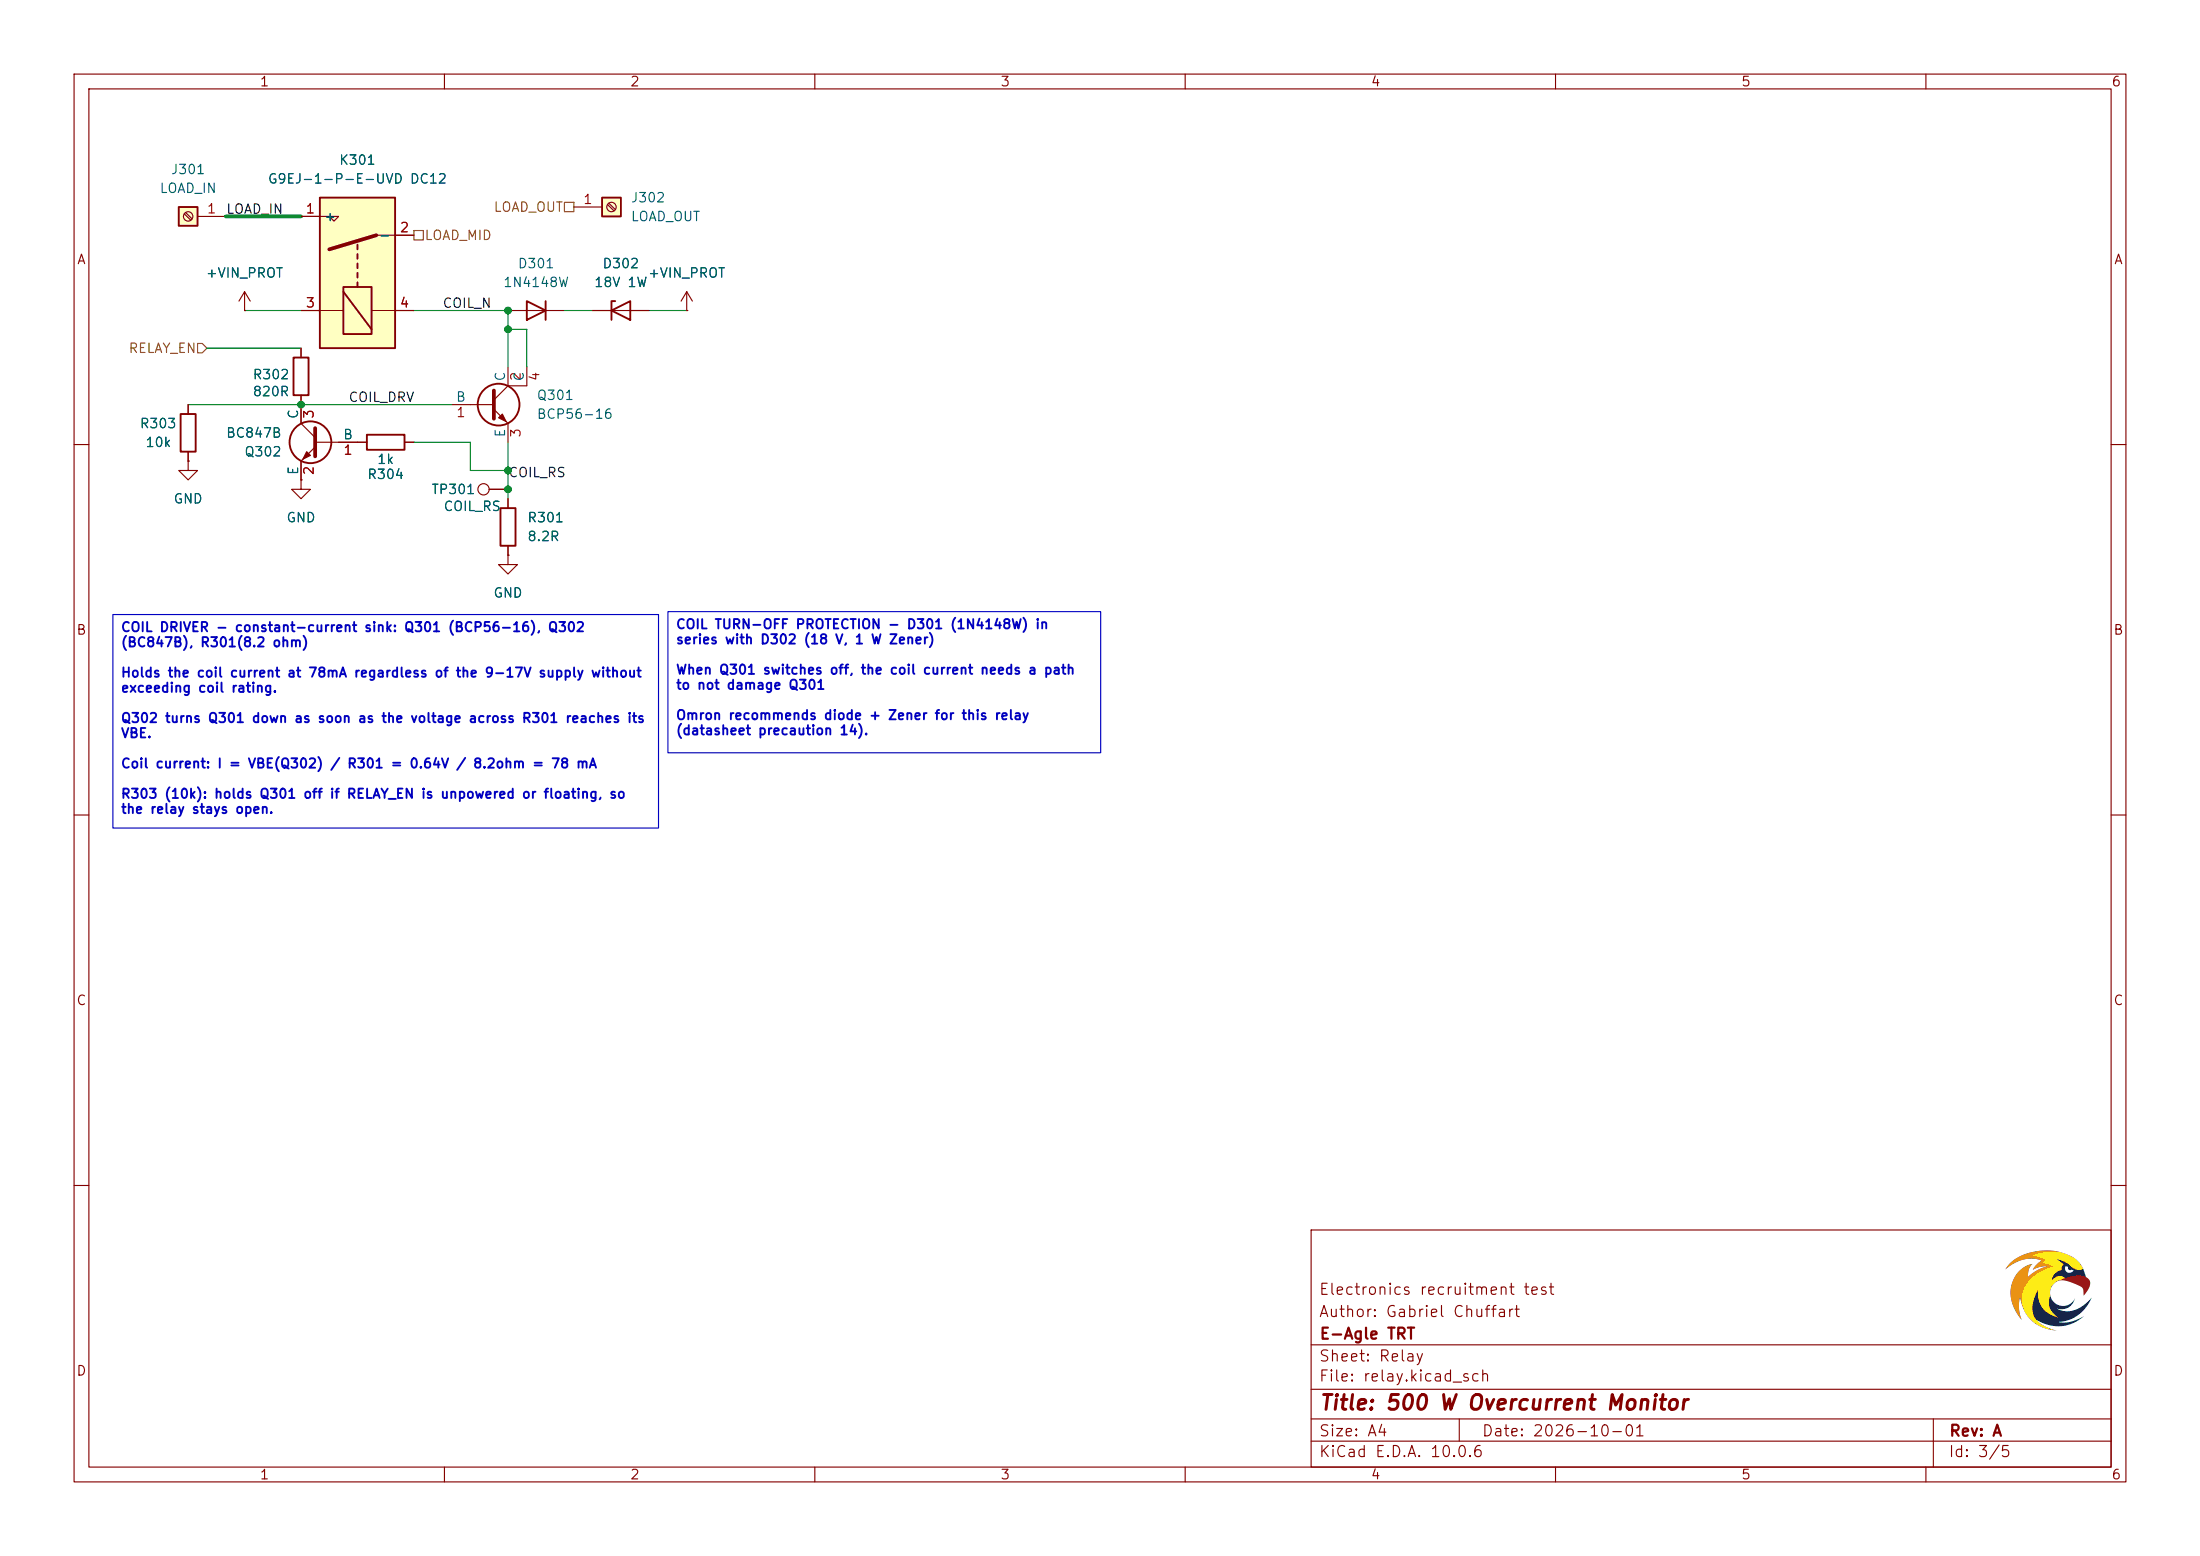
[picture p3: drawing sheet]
(kicad_sch
 (version 20260306)
 (generator "eeschema")
 (generator_version "10.0")
 (paper "A4")
 (title_block
  (title "500 W Overcurrent Monitor")
  (date "2026-10-01")
  (rev "A")
  (company "E-Agle TRT")
  (comment 1 "Author: Gabriel Chuffart")
  (comment 2 "Electronics recruitment test"))
 (lib_symbols
  (symbol "Connector:Screw_Terminal_01x01"
   (pin_names
    (offset 1.016) (hide yes)) (exclude_from_sim no) (in_bom yes) (on_board yes)
   (in_pos_files yes)
   (duplicate_pin_numbers_are_jumpers no)
   (property "Reference" "J" (at 0 2.54 0) (show_name no) (do_not_autoplace no) (effects (font (size 1.27 1.27))))
   (property "Value" "Screw_Terminal_01x01" (at 0 -2.54 0) (show_name no) (do_not_autoplace no) (effects (font (size 1.27 1.27))))
   (property "Footprint" "" (at 0 0 0) (show_name no) (do_not_autoplace no) (hide yes) (effects (font (size 1.27 1.27))))
   (property "Datasheet" "" (at 0 0 0) (show_name no) (do_not_autoplace no) (hide yes) (effects (font (size 1.27 1.27))))
   (property "Description" "Generic screw terminal, single row, 01x01, script generated (kicad-library-utils/schlib/autogen/connector/)" (at 0 0 0) (show_name no) (do_not_autoplace no) (hide yes) (effects (font (size 1.27 1.27))))
   (symbol "Screw_Terminal_01x01_1_1"
    (rectangle (start -1.27 1.27) (end 1.27 -1.27) (stroke (width 0.254) (type default)) (fill (type background)))
    (polyline (pts (xy -0.5334 0.3302) (xy 0.3302 -0.508)) (stroke (width 0.1524) (type default)) (fill (type none)))
    (polyline (pts (xy -0.3556 0.508) (xy 0.508 -0.3302)) (stroke (width 0.1524) (type default)) (fill (type none)))
    (circle (center 0 0) (radius 0.635) (stroke (width 0.1524) (type default)) (fill (type none)))
    (pin passive line (at -5.08 0 0) (length 3.81) (name "Pin_1" (effects (font (size 1.27 1.27)))) (number "1" (effects (font (size 1.27 1.27))))))
   (embedded_fonts no))
  (symbol "Connector:TestPoint"
   (pin_numbers (hide yes))
   (pin_names
    (offset 0.762) (hide yes)) (exclude_from_sim no) (in_bom yes) (on_board yes)
   (in_pos_files yes)
   (duplicate_pin_numbers_are_jumpers no)
   (property "Reference" "TP" (at 0 6.858 0) (show_name no) (do_not_autoplace no) (effects (font (size 1.27 1.27))))
   (property "Value" "TestPoint" (at 0 5.08 0) (show_name no) (do_not_autoplace no) (effects (font (size 1.27 1.27))))
   (property "Footprint" "" (at 5.08 0 0) (show_name no) (do_not_autoplace no) (hide yes) (effects (font (size 1.27 1.27))))
   (property "Datasheet" "" (at 5.08 0 0) (show_name no) (do_not_autoplace no) (hide yes) (effects (font (size 1.27 1.27))))
   (property "Description" "test point" (at 0 0 0) (show_name no) (do_not_autoplace no) (hide yes) (effects (font (size 1.27 1.27))))
   (symbol "TestPoint_0_1"
    (circle (center 0 3.302) (radius 0.762) (stroke (width 0) (type default)) (fill (type none))))
   (symbol "TestPoint_1_1"
    (pin passive line (at 0 0 90) (length 2.54) (name "1" (effects (font (size 1.27 1.27)))) (number "1" (effects (font (size 1.27 1.27))))))
   (embedded_fonts no))
  (symbol "Device:D_Zener"
   (pin_numbers (hide yes))
   (pin_names
    (offset 1.016) (hide yes)) (exclude_from_sim no) (in_bom yes) (on_board yes)
   (in_pos_files yes)
   (duplicate_pin_numbers_are_jumpers no)
   (property "Reference" "D" (at 0 2.54 0) (show_name no) (do_not_autoplace no) (effects (font (size 1.27 1.27))))
   (property "Value" "D_Zener" (at 0 -2.54 0) (show_name no) (do_not_autoplace no) (effects (font (size 1.27 1.27))))
   (property "Footprint" "" (at 0 0 0) (show_name no) (do_not_autoplace no) (hide yes) (effects (font (size 1.27 1.27))))
   (property "Datasheet" "" (at 0 0 0) (show_name no) (do_not_autoplace no) (hide yes) (effects (font (size 1.27 1.27))))
   (property "Description" "Zener diode" (at 0 0 0) (show_name no) (do_not_autoplace no) (hide yes) (effects (font (size 1.27 1.27))))
   (symbol "D_Zener_0_1"
    (polyline (pts (xy -1.27 -1.27) (xy -1.27 1.27) (xy -0.762 1.27)) (stroke (width 0.254) (type default)) (fill (type none)))
    (polyline (pts (xy 1.27 0) (xy -1.27 0)) (stroke (width 0) (type default)) (fill (type none)))
    (polyline (pts (xy 1.27 -1.27) (xy 1.27 1.27) (xy -1.27 0) (xy 1.27 -1.27)) (stroke (width 0.254) (type default)) (fill (type none))))
   (symbol "D_Zener_1_1"
    (pin passive line (at -3.81 0 0) (length 2.54) (name "K" (effects (font (size 1.27 1.27)))) (number "1" (effects (font (size 1.27 1.27)))))
    (pin passive line (at 3.81 0 180) (length 2.54) (name "A" (effects (font (size 1.27 1.27)))) (number "2" (effects (font (size 1.27 1.27))))))
   (embedded_fonts no))
  (symbol "Device:R"
   (pin_numbers (hide yes))
   (pin_names
    (offset 0)) (exclude_from_sim no) (in_bom yes) (on_board yes)
   (in_pos_files yes)
   (duplicate_pin_numbers_are_jumpers no)
   (property "Reference" "R" (at 2.032 0 90) (show_name no) (do_not_autoplace no) (effects (font (size 1.27 1.27))))
   (property "Value" "R" (at 0 0 90) (show_name no) (do_not_autoplace no) (effects (font (size 1.27 1.27))))
   (property "Footprint" "" (at -1.778 0 90) (show_name no) (do_not_autoplace no) (hide yes) (effects (font (size 1.27 1.27))))
   (property "Datasheet" "" (at 0 0 0) (show_name no) (do_not_autoplace no) (hide yes) (effects (font (size 1.27 1.27))))
   (property "Description" "Resistor" (at 0 0 0) (show_name no) (do_not_autoplace no) (hide yes) (effects (font (size 1.27 1.27))))
   (symbol "R_0_1"
    (rectangle (start -1.016 -2.54) (end 1.016 2.54) (stroke (width 0.254) (type default)) (fill (type none))))
   (symbol "R_1_1"
    (pin passive line (at 0 3.81 270) (length 1.27) (name "" (effects (font (size 1.27 1.27)))) (number "1" (effects (font (size 1.27 1.27)))))
    (pin passive line (at 0 -3.81 90) (length 1.27) (name "" (effects (font (size 1.27 1.27)))) (number "2" (effects (font (size 1.27 1.27))))))
   (embedded_fonts no))
  (symbol "Diode:1N4148W"
   (pin_numbers (hide yes))
   (pin_names (hide yes)) (exclude_from_sim no) (in_bom yes) (on_board yes)
   (in_pos_files yes)
   (duplicate_pin_numbers_are_jumpers no)
   (property "Reference" "D" (at 0 2.54 0) (show_name no) (do_not_autoplace no) (effects (font (size 1.27 1.27))))
   (property "Value" "1N4148W" (at 0 -2.54 0) (show_name no) (do_not_autoplace no) (effects (font (size 1.27 1.27))))
   (property "Footprint" "Diode_SMD:D_SOD-123" (at 0 -4.445 0) (show_name no) (do_not_autoplace no) (hide yes) (effects (font (size 1.27 1.27))))
   (property "Datasheet" "https://www.vishay.com/docs/85748/1n4148w.pdf" (at 0 0 0) (show_name no) (do_not_autoplace no) (hide yes) (effects (font (size 1.27 1.27))))
   (property "Description" "75V 0.15A Fast Switching Diode, SOD-123" (at 0 0 0) (show_name no) (do_not_autoplace no) (hide yes) (effects (font (size 1.27 1.27))))
   (property "Sim.Device" "D" (at 0 0 0) (show_name no) (do_not_autoplace no) (hide yes) (effects (font (size 1.27 1.27))))
   (property "Sim.Pins" "1=K 2=A" (at 0 0 0) (show_name no) (do_not_autoplace no) (hide yes) (effects (font (size 1.27 1.27))))
   (symbol "1N4148W_0_1"
    (polyline (pts (xy -1.27 1.27) (xy -1.27 -1.27)) (stroke (width 0.254) (type default)) (fill (type none)))
    (polyline (pts (xy 1.27 1.27) (xy 1.27 -1.27) (xy -1.27 0) (xy 1.27 1.27)) (stroke (width 0.254) (type default)) (fill (type none)))
    (polyline (pts (xy 1.27 0) (xy -1.27 0)) (stroke (width 0) (type default)) (fill (type none))))
   (symbol "1N4148W_1_1"
    (pin passive line (at -3.81 0 0) (length 2.54) (name "K" (effects (font (size 1.27 1.27)))) (number "1" (effects (font (size 1.27 1.27)))))
    (pin passive line (at 3.81 0 180) (length 2.54) (name "A" (effects (font (size 1.27 1.27)))) (number "2" (effects (font (size 1.27 1.27))))))
   (embedded_fonts no))
  (symbol "Transistor_BJT:BC847"
   (pin_names
    (offset 0)) (exclude_from_sim no) (in_bom yes) (on_board yes)
   (in_pos_files yes)
   (duplicate_pin_numbers_are_jumpers no)
   (property "Reference" "Q" (at 5.08 1.905 0) (show_name no) (do_not_autoplace no) (effects (font (size 1.27 1.27)) (justify left)))
   (property "Value" "BC847" (at 5.08 0 0) (show_name no) (do_not_autoplace no) (effects (font (size 1.27 1.27)) (justify left)))
   (property "Footprint" "Package_TO_SOT_SMD:SOT-23" (at 5.08 -1.905 0) (show_name no) (do_not_autoplace no) (hide yes) (effects (font (size 1.27 1.27)
    (italic yes)) (justify left)))
   (property "Datasheet" "http://www.infineon.com/dgdl/Infineon-BC847SERIES_BC848SERIES_BC849SERIES_BC850SERIES-DS-v01_01-en.pdf?fileId=db3a304314dca389011541d4630a1657" (at 0 0 0) (show_name no) (do_not_autoplace no) (hide yes) (effects (font (size 1.27 1.27)) (justify left)))
   (property "Description" "0.1A Ic, 45V Vce, NPN Transistor, SOT-23" (at 0 0 0) (show_name no) (do_not_autoplace no) (hide yes) (effects (font (size 1.27 1.27))))
   (property "Sim.Device" "NPN" (at 0 0 0) (show_name no) (do_not_autoplace no) (hide yes) (effects (font (size 1.27 1.27))))
   (property "Sim.Pins" "1=B 2=E 3=C" (at 0 0 0) (show_name no) (do_not_autoplace no) (hide yes) (effects (font (size 1.27 1.27))))
   (symbol "BC847_0_1"
    (polyline (pts (xy -2.54 0) (xy 0.635 0)) (stroke (width 0) (type default)) (fill (type none)))
    (polyline (pts (xy 0.635 1.905) (xy 0.635 -1.905)) (stroke (width 0.508) (type default)) (fill (type none)))
    (circle (center 1.27 0) (radius 2.8194) (stroke (width 0.254) (type default)) (fill (type none))))
   (symbol "BC847_1_1"
    (polyline (pts (xy 0.635 0.635) (xy 2.54 2.54)) (stroke (width 0) (type default)) (fill (type none)))
    (polyline (pts (xy 0.635 -0.635) (xy 2.54 -2.54)) (stroke (width 0) (type default)) (fill (type none)))
    (polyline (pts (xy 1.27 -1.778) (xy 1.778 -1.27) (xy 2.286 -2.286) (xy 1.27 -1.778)) (stroke (width 0) (type default)) (fill (type outline)))
    (pin input line (at -5.08 0 0) (length 2.54) (name "B" (effects (font (size 1.27 1.27)))) (number "1" (effects (font (size 1.27 1.27)))))
    (pin passive line (at 2.54 -5.08 90) (length 2.54) (name "E" (effects (font (size 1.27 1.27)))) (number "2" (effects (font (size 1.27 1.27)))))
    (pin passive line (at 2.54 5.08 270) (length 2.54) (name "C" (effects (font (size 1.27 1.27)))) (number "3" (effects (font (size 1.27 1.27))))))
   (embedded_fonts no))
  (symbol "Transistor_BJT:BCP56"
   (pin_names
    (offset 0)) (exclude_from_sim no) (in_bom yes) (on_board yes)
   (in_pos_files yes)
   (duplicate_pin_numbers_are_jumpers no)
   (property "Reference" "Q" (at 5.08 1.905 0) (show_name no) (do_not_autoplace no) (effects (font (size 1.27 1.27)) (justify left)))
   (property "Value" "BCP56" (at 5.08 0 0) (show_name no) (do_not_autoplace no) (effects (font (size 1.27 1.27)) (justify left)))
   (property "Footprint" "Package_TO_SOT_SMD:SOT-223-3_TabPin2" (at 5.08 -1.905 0) (show_name no) (do_not_autoplace no) (hide yes) (effects (font (size 1.27 1.27)
    (italic yes)) (justify left)))
   (property "Datasheet" "https://www.nxp.com/docs/en/data-sheet/BCP56_BCX56_BC56PA.pdf" (at 0 0 0) (show_name no) (do_not_autoplace no) (hide yes) (effects (font (size 1.27 1.27)) (justify left)))
   (property "Description" "1A Ic, 80V Vce, NPN Medium Power Transistor, SOT-223" (at 0 0 0) (show_name no) (do_not_autoplace no) (hide yes) (effects (font (size 1.27 1.27))))
   (symbol "BCP56_0_1"
    (polyline (pts (xy -2.54 0) (xy 0.635 0)) (stroke (width 0) (type default)) (fill (type none)))
    (polyline (pts (xy 0.635 1.905) (xy 0.635 -1.905)) (stroke (width 0.508) (type default)) (fill (type none)))
    (circle (center 1.27 0) (radius 2.8194) (stroke (width 0.254) (type default)) (fill (type none)))
    (polyline (pts (xy 2.54 2.54) (xy 5.08 2.54)) (stroke (width 0) (type default)) (fill (type none))))
   (symbol "BCP56_1_1"
    (polyline (pts (xy 0.635 0.635) (xy 2.54 2.54)) (stroke (width 0) (type default)) (fill (type none)))
    (polyline (pts (xy 0.635 -0.635) (xy 2.54 -2.54)) (stroke (width 0) (type default)) (fill (type none)))
    (polyline (pts (xy 1.27 -1.778) (xy 1.778 -1.27) (xy 2.286 -2.286) (xy 1.27 -1.778)) (stroke (width 0) (type default)) (fill (type outline)))
    (pin input line (at -5.08 0 0) (length 2.54) (name "B" (effects (font (size 1.27 1.27)))) (number "1" (effects (font (size 1.27 1.27)))))
    (pin passive line (at 2.54 5.08 270) (length 2.54) (name "C" (effects (font (size 1.27 1.27)))) (number "2" (effects (font (size 1.27 1.27)))))
    (pin passive line (at 2.54 -5.08 90) (length 2.54) (name "E" (effects (font (size 1.27 1.27)))) (number "3" (effects (font (size 1.27 1.27)))))
    (pin passive line (at 5.08 5.08 270) (length 2.54) (name "C" (effects (font (size 1.27 1.27)))) (number "4" (effects (font (size 1.27 1.27))))))
   (embedded_fonts no))
  (symbol "monitor:+VIN_PROT"
   (power global)
   (pin_numbers (hide yes))
   (pin_names
    (offset 0) (hide yes)) (exclude_from_sim no) (in_bom yes) (on_board yes)
   (in_pos_files yes)
   (duplicate_pin_numbers_are_jumpers no)
   (property "Reference" "#PWR" (at 0 -3.81 0) (show_name no) (do_not_autoplace no) (hide yes) (effects (font (size 1.27 1.27))))
   (property "Value" "+VIN_PROT" (at 0 3.556 0) (show_name no) (do_not_autoplace no) (effects (font (size 1.27 1.27))))
   (property "Footprint" "" (at 0 0 0) (show_name no) (do_not_autoplace no) (hide yes) (effects (font (size 1.27 1.27))))
   (property "Datasheet" "" (at 0 0 0) (show_name no) (do_not_autoplace no) (hide yes) (effects (font (size 1.27 1.27))))
   (property "Description" "Power symbol creates a global label with name \"+VIN_PROT\"" (at 0 0 0) (show_name no) (do_not_autoplace no) (hide yes) (effects (font (size 1.27 1.27))))
   (symbol "+VIN_PROT_0_1"
    (polyline (pts (xy -0.762 1.27) (xy 0 2.54)) (stroke (width 0) (type default)) (fill (type none)))
    (polyline (pts (xy 0 2.54) (xy 0.762 1.27)) (stroke (width 0) (type default)) (fill (type none)))
    (polyline (pts (xy 0 0) (xy 0 2.54)) (stroke (width 0) (type default)) (fill (type none))))
   (symbol "+VIN_PROT_1_1"
    (pin power_in line (at 0 0 90) (length 0) (name "" (effects (font (size 1.27 1.27)))) (number "1" (effects (font (size 1.27 1.27))))))
   (embedded_fonts no))
  (symbol "monitor:G9EJ" (exclude_from_sim no) (in_bom yes) (on_board yes)
   (in_pos_files yes)
   (duplicate_pin_numbers_are_jumpers no)
   (property "Reference" "K" (at 11.43 3.81 0) (show_name no) (do_not_autoplace no) (effects (font (size 1.27 1.27)) (justify left)))
   (property "Value" "GE9J-1-P-E-UVD DC12" (at 11.43 1.27 0) (show_name no) (do_not_autoplace no) (effects (font (size 1.27 1.27)) (justify left)))
   (property "Footprint" "monitor:Relay_Omron_G9EJ-1-P-E" (at 11.43 -1.27 0) (show_name no) (do_not_autoplace no) (hide yes) (effects (font (size 1.27 1.27)) (justify left)))
   (property "Datasheet" "https://omronfs.omron.com/en_US/ecb/products/pdf/en-g9ej.pdf" (at 0 0 0) (show_name no) (do_not_autoplace no) (hide yes) (effects (font (size 1.27 1.27))))
   (property "Description" "" (at 0 0 0) (show_name no) (do_not_autoplace no) (hide yes) (effects (font (size 1.27 1.27))))
   (property "MPN" "G9EJ-1-P-E-UVD DC12" (at 0 0 0) (show_name no) (do_not_autoplace no) (hide yes) (effects (font (size 1.27 1.27))))
   (property "Manufacturer" "Omron" (at 0 0 0) (show_name no) (do_not_autoplace no) (hide yes) (effects (font (size 1.27 1.27))))
   (symbol "G9EJ_0_0"
    (polyline (pts (xy 7.62 5.08) (xy 7.62 2.54) (xy 6.985 3.175) (xy 7.62 3.81)) (stroke (width 0) (type default)) (fill (type none))))
   (symbol "G9EJ_0_1"
    (rectangle (start -10.16 5.08) (end 10.16 -5.08) (stroke (width 0.254) (type default)) (fill (type background)))
    (rectangle (start -8.255 1.905) (end -1.905 -1.905) (stroke (width 0.254) (type default)) (fill (type none)))
    (polyline (pts (xy -7.62 -1.905) (xy -2.54 1.905)) (stroke (width 0.254) (type default)) (fill (type none)))
    (polyline (pts (xy -5.08 5.08) (xy -5.08 1.905)) (stroke (width 0) (type default)) (fill (type none)))
    (polyline (pts (xy -5.08 -5.08) (xy -5.08 -1.905)) (stroke (width 0) (type default)) (fill (type none)))
    (polyline (pts (xy -1.905 0) (xy -1.27 0)) (stroke (width 0.254) (type default)) (fill (type none)))
    (polyline (pts (xy -0.635 0) (xy 0 0)) (stroke (width 0.254) (type default)) (fill (type none)))
    (polyline (pts (xy 0.635 0) (xy 1.27 0)) (stroke (width 0.254) (type default)) (fill (type none)))
    (polyline (pts (xy 1.905 0) (xy 2.54 0)) (stroke (width 0.254) (type default)) (fill (type none)))
    (polyline (pts (xy 3.175 0) (xy 3.81 0)) (stroke (width 0.254) (type default)) (fill (type none)))
    (polyline (pts (xy 5.08 -2.54) (xy 3.175 3.81)) (stroke (width 0.508) (type default)) (fill (type none)))
    (polyline (pts (xy 5.08 -2.54) (xy 5.08 -5.08)) (stroke (width 0) (type default)) (fill (type none))))
   (symbol "G9EJ_1_1"
    (pin passive line (at 7.62 7.62 270) (length 2.54) (name "+" (effects (font (size 1.27 1.27)))) (number "1" (effects (font (size 1.27 1.27)))))
    (pin passive line (at 5.08 -7.62 90) (length 2.54) (name "-" (effects (font (size 1.27 1.27)))) (number "2" (effects (font (size 1.27 1.27)))))
    (pin passive line (at -5.08 7.62 270) (length 2.54) (name "" (effects (font (size 1.27 1.27)))) (number "3" (effects (font (size 1.27 1.27)))))
    (pin passive line (at -5.08 -7.62 90) (length 2.54) (name "" (effects (font (size 1.27 1.27)))) (number "4" (effects (font (size 1.27 1.27))))))
   (embedded_fonts no))
  (symbol "power:GND"
   (power global)
   (pin_numbers (hide yes))
   (pin_names
    (offset 0) (hide yes)) (exclude_from_sim no) (in_bom yes) (on_board yes)
   (in_pos_files yes)
   (duplicate_pin_numbers_are_jumpers no)
   (property "Reference" "#PWR" (at 0 -6.35 0) (show_name no) (do_not_autoplace no) (hide yes) (effects (font (size 1.27 1.27))))
   (property "Value" "GND" (at 0 -3.81 0) (show_name no) (do_not_autoplace no) (effects (font (size 1.27 1.27))))
   (property "Footprint" "" (at 0 0 0) (show_name no) (do_not_autoplace no) (hide yes) (effects (font (size 1.27 1.27))))
   (property "Datasheet" "" (at 0 0 0) (show_name no) (do_not_autoplace no) (hide yes) (effects (font (size 1.27 1.27))))
   (property "Description" "Power symbol creates a global label with name \"GND\" , ground" (at 0 0 0) (show_name no) (do_not_autoplace no) (hide yes) (effects (font (size 1.27 1.27))))
   (symbol "GND_0_1"
    (polyline (pts (xy 0 0) (xy 0 -1.27) (xy 1.27 -1.27) (xy 0 -2.54) (xy -1.27 -1.27) (xy 0 -1.27)) (stroke (width 0) (type default)) (fill (type none))))
   (symbol "GND_1_1"
    (pin power_in line (at 0 0 270) (length 0) (name "" (effects (font (size 1.27 1.27)))) (number "1" (effects (font (size 1.27 1.27))))))
   (embedded_fonts no)))
 (text_box "COIL TURN-OFF PROTECTION - D301 (1N4148W) in series with D302 (18 V, 1 W Zener)\n\nWhen Q301 switches off, the coil current needs a path to not damage Q301\n\nOmron recommends diode + Zener for this relay (datasheet precaution 14)."
  (exclude_from_sim no)
  (at 90.17 82.55 0)
  (size 58.42 19.05)
  (margins 0.9525 0.9525 0.9525 0.9525)
  (stroke (width 0) (type solid))
  (fill (type none))
  (effects (font (size 1.27 1.27) (thickness 0.254)
    (bold yes)) (justify left top)))
 (text_box "COIL DRIVER - constant-current sink: Q301 (BCP56-16), Q302 (BC847B), R301(8.2 ohm)\n\nHolds the coil current at 78mA regardless of the 9-17V supply without exceeding coil rating. \n\nQ302 turns Q301 down as soon as the voltage across R301 reaches its VBE.\n\nCoil current: I = VBE(Q302) / R301 = 0.64V / 8.2ohm = 78 mA\n\nR303 (10k): holds Q301 off if RELAY_EN is unpowered or floating, so the relay stays open.\n\n"
  (exclude_from_sim no)
  (at 15.24 82.9421 0)
  (size 73.66 28.8179)
  (margins 0.9525 0.9525 0.9525 0.9525)
  (stroke (width 0) (type solid))
  (fill (type none))
  (effects (font (size 1.27 1.27) (thickness 0.254)
    (bold yes)) (justify left top)))
 (junction
  (at 68.58 63.5)
  (diameter 0)
  (color 0 0 0 0))
 (junction
  (at 68.58 66.04)
  (diameter 0)
  (color 0 0 0 0))
 (junction
  (at 40.64 54.61)
  (diameter 0)
  (color 0 0 0 0))
 (junction
  (at 68.58 44.45)
  (diameter 0)
  (color 0 0 0 0))
 (junction
  (at 68.58 41.91)
  (diameter 0)
  (color 0 0 0 0))
 (wire
  (pts (xy 68.58 63.5) (xy 68.58 66.04))
  (stroke (width 0) (type default)))
 (wire
  (pts (xy 55.88 59.69) (xy 63.5 59.69))
  (stroke (width 0) (type default)))
 (wire
  (pts (xy 30.48 29.21) (xy 40.64 29.21))
  (stroke (width 0.5) (type default)))
 (wire
  (pts (xy 68.58 44.45) (xy 71.12 44.45))
  (stroke (width 0) (type default)))
 (wire
  (pts (xy 68.58 49.53) (xy 68.58 44.45))
  (stroke (width 0) (type default)))
 (wire
  (pts (xy 71.12 44.45) (xy 71.12 49.53))
  (stroke (width 0) (type default)))
 (wire
  (pts (xy 63.5 59.69) (xy 63.5 63.5))
  (stroke (width 0) (type default)))
 (wire
  (pts (xy 33.02 41.91) (xy 40.64 41.91))
  (stroke (width 0) (type default)))
 (wire
  (pts (xy 68.58 66.04) (xy 68.58 67.31))
  (stroke (width 0) (type default)))
 (wire
  (pts (xy 76.2 41.91) (xy 80.01 41.91))
  (stroke (width 0) (type default)))
 (wire
  (pts (xy 25.4 54.61) (xy 40.64 54.61))
  (stroke (width 0) (type default)))
 (wire
  (pts (xy 40.64 54.61) (xy 60.96 54.61))
  (stroke (width 0) (type default)))
 (wire
  (pts (xy 87.63 41.91) (xy 92.71 41.91))
  (stroke (width 0) (type default)))
 (wire
  (pts (xy 68.58 41.91) (xy 55.88 41.91))
  (stroke (width 0) (type default)))
 (wire
  (pts (xy 63.5 63.5) (xy 68.58 63.5))
  (stroke (width 0) (type default)))
 (wire
  (pts (xy 27.94 46.99) (xy 40.64 46.99))
  (stroke (width 0) (type default)))
 (wire
  (pts (xy 68.58 44.45) (xy 68.58 41.91))
  (stroke (width 0) (type default)))
 (wire
  (pts (xy 68.58 59.69) (xy 68.58 63.5))
  (stroke (width 0) (type default)))
 (label "COIL_DRV"
  (at 46.99 54.61 0)
  (effects (font (size 1.27 1.27)) (justify left bottom)))
 (label "COIL_N"
  (at 59.69 41.91 0)
  (effects (font (size 1.27 1.27)) (justify left bottom)))
 (label "LOAD_IN"
  (at 30.48 29.21 0)
  (effects (font (size 1.27 1.27)) (justify left bottom)))
 (label "COIL_RS"
  (at 68.58 64.77 0)
  (effects (font (size 1.27 1.27)) (justify left bottom)))
 (hierarchical_label "LOAD_MID"
  (shape passive)
  (at 55.88 31.75 0)
  (effects (font (size 1.27 1.27)) (justify left)))
 (hierarchical_label "RELAY_EN"
  (shape input)
  (at 27.94 46.99 180)
  (effects (font (size 1.27 1.27)) (justify right)))
 (hierarchical_label "LOAD_OUT"
  (shape passive)
  (at 77.47 27.94 180)
  (effects (font (size 1.27 1.27)) (justify right)))
 (symbol
  (lib_id "Transistor_BJT:BCP56")
  (at 66.04 54.61 0)
  (unit 1)
  (body_style 1)
  (exclude_from_sim no)
  (in_bom yes)
  (on_board yes)
  (in_pos_files yes)
  (dnp no)
  (fields_autoplaced yes)
  (property "Reference" "Q301" (at 72.39 53.3399 0) (show_name no) (do_not_autoplace no) (effects (font (size 1.27 1.27)) (justify left)))
  (property "Value" "BCP56-16" (at 72.39 55.8799 0) (show_name no) (do_not_autoplace no) (effects (font (size 1.27 1.27)) (justify left)))
  (property "Footprint" "Package_TO_SOT_SMD:SOT-223" (at 71.12 56.515 0) (hide yes) (show_name no) (do_not_autoplace no) (effects (font (size 1.27 1.27)
    (italic yes)) (justify left)))
  (property "Datasheet" "https://www.nxp.com/docs/en/data-sheet/BCP56_BCX56_BC56PA.pdf" (at 66.04 54.61 0) (hide yes) (show_name no) (do_not_autoplace no) (effects (font (size 1.27 1.27)) (justify left)))
  (property "Description" "1A Ic, 80V Vce, NPN Medium Power Transistor, SOT-223" (at 66.04 54.61 0) (hide yes) (show_name no) (do_not_autoplace no) (effects (font (size 1.27 1.27))))
  (pin "2")
  (pin "4")
  (pin "1")
  (pin "3"))
 (symbol
  (lib_id "Diode:1N4148W")
  (at 72.39 41.91 180)
  (unit 1)
  (body_style 1)
  (exclude_from_sim no)
  (in_bom yes)
  (on_board yes)
  (in_pos_files yes)
  (dnp no)
  (fields_autoplaced yes)
  (property "Reference" "D301" (at 72.39 35.56 0) (show_name no) (do_not_autoplace no) (effects (font (size 1.27 1.27))))
  (property "Value" "1N4148W" (at 72.39 38.1 0) (show_name no) (do_not_autoplace no) (effects (font (size 1.27 1.27))))
  (property "Footprint" "Diode_SMD:D_SOD-123" (at 72.39 37.465 0) (hide yes) (show_name no) (do_not_autoplace no) (effects (font (size 1.27 1.27))))
  (property "Datasheet" "https://www.vishay.com/docs/85748/1n4148w.pdf" (at 72.39 41.91 0) (hide yes) (show_name no) (do_not_autoplace no) (effects (font (size 1.27 1.27))))
  (property "Description" "75V 0.15A Fast Switching Diode, SOD-123" (at 72.39 41.91 0) (hide yes) (show_name no) (do_not_autoplace no) (effects (font (size 1.27 1.27))))
  (property "Sim.Device" "D" (at 72.39 41.91 0) (hide yes) (show_name no) (do_not_autoplace no) (effects (font (size 1.27 1.27))))
  (property "Sim.Pins" "1=K 2=A" (at 72.39 41.91 0) (hide yes) (show_name no) (do_not_autoplace no) (effects (font (size 1.27 1.27))))
  (pin "1")
  (pin "2"))
 (symbol
  (lib_id "monitor:G9EJ")
  (at 48.26 36.83 90)
  (unit 1)
  (body_style 1)
  (exclude_from_sim no)
  (in_bom yes)
  (on_board yes)
  (in_pos_files yes)
  (dnp no)
  (fields_autoplaced yes)
  (property "Reference" "K301" (at 48.26 21.59 90) (show_name no) (do_not_autoplace no) (effects (font (size 1.27 1.27))))
  (property "Value" "G9EJ-1-P-E-UVD DC12" (at 48.26 24.13 90) (show_name no) (do_not_autoplace no) (effects (font (size 1.27 1.27))))
  (property "Footprint" "monitor:Relay_Omron_G9EJ-1-P-E" (at 49.53 25.4 0) (hide yes) (show_name no) (do_not_autoplace no) (effects (font (size 1.27 1.27)) (justify left)))
  (property "Datasheet" "https://omronfs.omron.com/en_US/ecb/products/pdf/en-g9ej.pdf" (at 48.26 36.83 0) (hide yes) (show_name no) (do_not_autoplace no) (effects (font (size 1.27 1.27))))
  (property "Description" "" (at 48.26 36.83 0) (hide yes) (show_name no) (do_not_autoplace no) (effects (font (size 1.27 1.27))))
  (property "MPN" "G9EJ-1-P-E-UVD DC12" (at 48.26 36.83 0) (hide yes) (show_name no) (do_not_autoplace no) (effects (font (size 1.27 1.27))))
  (property "Manufacturer" "Omron" (at 48.26 36.83 0) (hide yes) (show_name no) (do_not_autoplace no) (effects (font (size 1.27 1.27))))
  (pin "2")
  (pin "1")
  (pin "4")
  (pin "3"))
 (symbol
  (lib_id "Device:R")
  (at 40.64 50.8 0)
  (unit 1)
  (body_style 1)
  (exclude_from_sim no)
  (in_bom yes)
  (on_board yes)
  (in_pos_files yes)
  (dnp no)
  (property "Reference" "R302" (at 34.036 50.546 0) (show_name no) (do_not_autoplace no) (effects (font (size 1.27 1.27)) (justify left)))
  (property "Value" "820R" (at 34.036 52.832 0) (show_name no) (do_not_autoplace no) (effects (font (size 1.27 1.27)) (justify left)))
  (property "Footprint" "Resistor_SMD:R_0603_1608Metric" (at 38.862 50.8 90) (hide yes) (show_name no) (do_not_autoplace no) (effects (font (size 1.27 1.27))))
  (property "Datasheet" "" (at 40.64 50.8 0) (hide yes) (show_name no) (do_not_autoplace no) (effects (font (size 1.27 1.27))))
  (property "Description" "Resistor" (at 40.64 50.8 0) (hide yes) (show_name no) (do_not_autoplace no) (effects (font (size 1.27 1.27))))
  (pin "1")
  (pin "2"))
 (symbol
  (lib_id "monitor:+VIN_PROT")
  (at 92.71 41.91 0)
  (unit 1)
  (body_style 1)
  (exclude_from_sim no)
  (in_bom yes)
  (on_board yes)
  (in_pos_files yes)
  (dnp no)
  (fields_autoplaced yes)
  (property "Reference" "#PWR0302" (at 92.71 45.72 0) (hide yes) (show_name no) (do_not_autoplace no) (effects (font (size 1.27 1.27))))
  (property "Value" "+VIN_PROT" (at 92.71 36.83 0) (show_name no) (do_not_autoplace no) (effects (font (size 1.27 1.27))))
  (property "Footprint" "" (at 92.71 41.91 0) (hide yes) (show_name no) (do_not_autoplace no) (effects (font (size 1.27 1.27))))
  (property "Datasheet" "" (at 92.71 41.91 0) (hide yes) (show_name no) (do_not_autoplace no) (effects (font (size 1.27 1.27))))
  (property "Description" "Power symbol creates a global label with name \"+VIN_PROT\"" (at 92.71 41.91 0) (hide yes) (show_name no) (do_not_autoplace no) (effects (font (size 1.27 1.27))))
  (pin "1"))
 (symbol
  (lib_id "Connector:Screw_Terminal_01x01")
  (at 25.4 29.21 180)
  (unit 1)
  (body_style 1)
  (exclude_from_sim no)
  (in_bom yes)
  (on_board yes)
  (in_pos_files yes)
  (dnp no)
  (fields_autoplaced yes)
  (property "Reference" "J301" (at 25.4 22.86 0) (show_name no) (do_not_autoplace no) (effects (font (size 1.27 1.27))))
  (property "Value" "LOAD_IN" (at 25.4 25.4 0) (show_name no) (do_not_autoplace no) (effects (font (size 1.27 1.27))))
  (property "Footprint" "MountingHole:MountingHole_4.3mm_M4_Pad" (at 25.4 29.21 0) (hide yes) (show_name no) (do_not_autoplace no) (effects (font (size 1.27 1.27))))
  (property "Datasheet" "" (at 25.4 29.21 0) (hide yes) (show_name no) (do_not_autoplace no) (effects (font (size 1.27 1.27))))
  (property "Description" "Generic screw terminal, single row, 01x01, script generated (kicad-library-utils/schlib/autogen/connector/)" (at 25.4 29.21 0) (hide yes) (show_name no) (do_not_autoplace no) (effects (font (size 1.27 1.27))))
  (pin "1"))
 (symbol
  (lib_id "Transistor_BJT:BC847")
  (at 43.18 59.69 0)
  (mirror y)
  (unit 1)
  (body_style 1)
  (exclude_from_sim no)
  (in_bom yes)
  (on_board yes)
  (in_pos_files yes)
  (dnp no)
  (property "Reference" "Q302" (at 38.1 60.9601 0) (show_name no) (do_not_autoplace no) (effects (font (size 1.27 1.27)) (justify left)))
  (property "Value" "BC847B" (at 38.1 58.4201 0) (show_name no) (do_not_autoplace no) (effects (font (size 1.27 1.27)) (justify left)))
  (property "Footprint" "Package_TO_SOT_SMD:SOT-23" (at 38.1 61.595 0) (hide yes) (show_name no) (do_not_autoplace no) (effects (font (size 1.27 1.27)
    (italic yes)) (justify left)))
  (property "Datasheet" "http://www.infineon.com/dgdl/Infineon-BC847SERIES_BC848SERIES_BC849SERIES_BC850SERIES-DS-v01_01-en.pdf?fileId=db3a304314dca389011541d4630a1657" (at 43.18 59.69 0) (hide yes) (show_name no) (do_not_autoplace no) (effects (font (size 1.27 1.27)) (justify left)))
  (property "Description" "0.1A Ic, 45V Vce, NPN Transistor, SOT-23" (at 43.18 59.69 0) (hide yes) (show_name no) (do_not_autoplace no) (effects (font (size 1.27 1.27))))
  (property "Sim.Device" "NPN" (at 43.18 59.69 0) (hide yes) (show_name no) (do_not_autoplace no) (effects (font (size 1.27 1.27))))
  (property "Sim.Pins" "1=B 2=E 3=C" (at 43.18 59.69 0) (hide yes) (show_name no) (do_not_autoplace no) (effects (font (size 1.27 1.27))))
  (pin "1")
  (pin "2")
  (pin "3"))
 (symbol
  (lib_id "Device:R")
  (at 25.4 58.42 0)
  (unit 1)
  (body_style 1)
  (exclude_from_sim no)
  (in_bom yes)
  (on_board yes)
  (in_pos_files yes)
  (dnp no)
  (property "Reference" "R303" (at 18.796 57.15 0) (show_name no) (do_not_autoplace no) (effects (font (size 1.27 1.27)) (justify left)))
  (property "Value" "10k" (at 19.558 59.69 0) (show_name no) (do_not_autoplace no) (effects (font (size 1.27 1.27)) (justify left)))
  (property "Footprint" "Resistor_SMD:R_0603_1608Metric" (at 23.622 58.42 90) (hide yes) (show_name no) (do_not_autoplace no) (effects (font (size 1.27 1.27))))
  (property "Datasheet" "" (at 25.4 58.42 0) (hide yes) (show_name no) (do_not_autoplace no) (effects (font (size 1.27 1.27))))
  (property "Description" "Resistor" (at 25.4 58.42 0) (hide yes) (show_name no) (do_not_autoplace no) (effects (font (size 1.27 1.27))))
  (pin "2")
  (pin "1"))
 (symbol
  (lib_id "Device:D_Zener")
  (at 83.82 41.91 0)
  (unit 1)
  (body_style 1)
  (exclude_from_sim no)
  (in_bom yes)
  (on_board yes)
  (in_pos_files yes)
  (dnp no)
  (fields_autoplaced yes)
  (property "Reference" "D302" (at 83.82 35.56 0) (show_name no) (do_not_autoplace no) (effects (font (size 1.27 1.27))))
  (property "Value" "18V 1W" (at 83.82 38.1 0) (show_name no) (do_not_autoplace no) (effects (font (size 1.27 1.27))))
  (property "Footprint" "Diode_SMD:D_SMA" (at 83.82 41.91 0) (hide yes) (show_name no) (do_not_autoplace no) (effects (font (size 1.27 1.27))))
  (property "Datasheet" "" (at 83.82 41.91 0) (hide yes) (show_name no) (do_not_autoplace no) (effects (font (size 1.27 1.27))))
  (property "Description" "Zener diode" (at 83.82 41.91 0) (hide yes) (show_name no) (do_not_autoplace no) (effects (font (size 1.27 1.27))))
  (pin "2")
  (pin "1"))
 (symbol
  (lib_id "power:GND")
  (at 68.58 74.93 0)
  (unit 1)
  (body_style 1)
  (exclude_from_sim no)
  (in_bom yes)
  (on_board yes)
  (in_pos_files yes)
  (dnp no)
  (fields_autoplaced yes)
  (property "Reference" "#PWR0303" (at 68.58 81.28 0) (hide yes) (show_name no) (do_not_autoplace no) (effects (font (size 1.27 1.27))))
  (property "Value" "GND" (at 68.58 80.01 0) (show_name no) (do_not_autoplace no) (effects (font (size 1.27 1.27))))
  (property "Footprint" "" (at 68.58 74.93 0) (hide yes) (show_name no) (do_not_autoplace no) (effects (font (size 1.27 1.27))))
  (property "Datasheet" "" (at 68.58 74.93 0) (hide yes) (show_name no) (do_not_autoplace no) (effects (font (size 1.27 1.27))))
  (property "Description" "Power symbol creates a global label with name \"GND\" , ground" (at 68.58 74.93 0) (hide yes) (show_name no) (do_not_autoplace no) (effects (font (size 1.27 1.27))))
  (pin "1"))
 (symbol
  (lib_id "Connector:Screw_Terminal_01x01")
  (at 82.55 27.94 0)
  (unit 1)
  (body_style 1)
  (exclude_from_sim no)
  (in_bom yes)
  (on_board yes)
  (in_pos_files yes)
  (dnp no)
  (fields_autoplaced yes)
  (property "Reference" "J302" (at 85.09 26.6699 0) (show_name no) (do_not_autoplace no) (effects (font (size 1.27 1.27)) (justify left)))
  (property "Value" "LOAD_OUT" (at 85.09 29.2099 0) (show_name no) (do_not_autoplace no) (effects (font (size 1.27 1.27)) (justify left)))
  (property "Footprint" "MountingHole:MountingHole_4.3mm_M4_Pad" (at 82.55 27.94 0) (hide yes) (show_name no) (do_not_autoplace no) (effects (font (size 1.27 1.27))))
  (property "Datasheet" "" (at 82.55 27.94 0) (hide yes) (show_name no) (do_not_autoplace no) (effects (font (size 1.27 1.27))))
  (property "Description" "Generic screw terminal, single row, 01x01, script generated (kicad-library-utils/schlib/autogen/connector/)" (at 82.55 27.94 0) (hide yes) (show_name no) (do_not_autoplace no) (effects (font (size 1.27 1.27))))
  (pin "1"))
 (symbol
  (lib_id "Device:R")
  (at 68.58 71.12 0)
  (unit 1)
  (body_style 1)
  (exclude_from_sim no)
  (in_bom yes)
  (on_board yes)
  (in_pos_files yes)
  (dnp no)
  (fields_autoplaced yes)
  (property "Reference" "R301" (at 71.12 69.8499 0) (show_name no) (do_not_autoplace no) (effects (font (size 1.27 1.27)) (justify left)))
  (property "Value" "8.2R" (at 71.12 72.3899 0) (show_name no) (do_not_autoplace no) (effects (font (size 1.27 1.27)) (justify left)))
  (property "Footprint" "Resistor_SMD:R_0805_2012Metric" (at 66.802 71.12 90) (hide yes) (show_name no) (do_not_autoplace no) (effects (font (size 1.27 1.27))))
  (property "Datasheet" "" (at 68.58 71.12 0) (hide yes) (show_name no) (do_not_autoplace no) (effects (font (size 1.27 1.27))))
  (property "Description" "Resistor" (at 68.58 71.12 0) (hide yes) (show_name no) (do_not_autoplace no) (effects (font (size 1.27 1.27))))
  (pin "2")
  (pin "1"))
 (symbol
  (lib_id "Device:R")
  (at 52.07 59.69 90)
  (unit 1)
  (body_style 1)
  (exclude_from_sim no)
  (in_bom yes)
  (on_board yes)
  (in_pos_files yes)
  (dnp no)
  (property "Reference" "R304" (at 52.07 64.008 90) (show_name no) (do_not_autoplace no) (effects (font (size 1.27 1.27))))
  (property "Value" "1k" (at 52.07 61.976 90) (show_name no) (do_not_autoplace no) (effects (font (size 1.27 1.27))))
  (property "Footprint" "Resistor_SMD:R_0603_1608Metric" (at 52.07 61.468 90) (hide yes) (show_name no) (do_not_autoplace no) (effects (font (size 1.27 1.27))))
  (property "Datasheet" "" (at 52.07 59.69 0) (hide yes) (show_name no) (do_not_autoplace no) (effects (font (size 1.27 1.27))))
  (property "Description" "Resistor" (at 52.07 59.69 0) (hide yes) (show_name no) (do_not_autoplace no) (effects (font (size 1.27 1.27))))
  (pin "1")
  (pin "2"))
 (symbol
  (lib_id "monitor:+VIN_PROT")
  (at 33.02 41.91 0)
  (unit 1)
  (body_style 1)
  (exclude_from_sim no)
  (in_bom yes)
  (on_board yes)
  (in_pos_files yes)
  (dnp no)
  (fields_autoplaced yes)
  (property "Reference" "#PWR0301" (at 33.02 45.72 0) (hide yes) (show_name no) (do_not_autoplace no) (effects (font (size 1.27 1.27))))
  (property "Value" "+VIN_PROT" (at 33.02 36.83 0) (show_name no) (do_not_autoplace no) (effects (font (size 1.27 1.27))))
  (property "Footprint" "" (at 33.02 41.91 0) (hide yes) (show_name no) (do_not_autoplace no) (effects (font (size 1.27 1.27))))
  (property "Datasheet" "" (at 33.02 41.91 0) (hide yes) (show_name no) (do_not_autoplace no) (effects (font (size 1.27 1.27))))
  (property "Description" "Power symbol creates a global label with name \"+VIN_PROT\"" (at 33.02 41.91 0) (hide yes) (show_name no) (do_not_autoplace no) (effects (font (size 1.27 1.27))))
  (pin "1"))
 (symbol
  (lib_id "power:GND")
  (at 40.64 64.77 0)
  (unit 1)
  (body_style 1)
  (exclude_from_sim no)
  (in_bom yes)
  (on_board yes)
  (in_pos_files yes)
  (dnp no)
  (fields_autoplaced yes)
  (property "Reference" "#PWR0304" (at 40.64 71.12 0) (hide yes) (show_name no) (do_not_autoplace no) (effects (font (size 1.27 1.27))))
  (property "Value" "GND" (at 40.64 69.85 0) (show_name no) (do_not_autoplace no) (effects (font (size 1.27 1.27))))
  (property "Footprint" "" (at 40.64 64.77 0) (hide yes) (show_name no) (do_not_autoplace no) (effects (font (size 1.27 1.27))))
  (property "Datasheet" "" (at 40.64 64.77 0) (hide yes) (show_name no) (do_not_autoplace no) (effects (font (size 1.27 1.27))))
  (property "Description" "Power symbol creates a global label with name \"GND\" , ground" (at 40.64 64.77 0) (hide yes) (show_name no) (do_not_autoplace no) (effects (font (size 1.27 1.27))))
  (pin "1"))
 (symbol
  (lib_id "Connector:TestPoint")
  (at 68.58 66.04 90)
  (unit 1)
  (body_style 1)
  (exclude_from_sim no)
  (in_bom yes)
  (on_board yes)
  (in_pos_files yes)
  (dnp no)
  (property "Reference" "TP301" (at 61.214 66.04 90) (show_name no) (do_not_autoplace no) (effects (font (size 1.27 1.27))))
  (property "Value" "COIL_RS" (at 63.754 68.326 90) (show_name no) (do_not_autoplace no) (effects (font (size 1.27 1.27))))
  (property "Footprint" "TestPoint:TestPoint_Pad_D1.5mm" (at 68.58 60.96 0) (hide yes) (show_name no) (do_not_autoplace no) (effects (font (size 1.27 1.27))))
  (property "Datasheet" "" (at 68.58 60.96 0) (hide yes) (show_name no) (do_not_autoplace no) (effects (font (size 1.27 1.27))))
  (property "Description" "test point" (at 68.58 66.04 0) (hide yes) (show_name no) (do_not_autoplace no) (effects (font (size 1.27 1.27))))
  (pin "1"))
 (symbol
  (lib_id "power:GND")
  (at 25.4 62.23 0)
  (unit 1)
  (body_style 1)
  (exclude_from_sim no)
  (in_bom yes)
  (on_board yes)
  (in_pos_files yes)
  (dnp no)
  (fields_autoplaced yes)
  (property "Reference" "#PWR0305" (at 25.4 68.58 0) (hide yes) (show_name no) (do_not_autoplace no) (effects (font (size 1.27 1.27))))
  (property "Value" "GND" (at 25.4 67.31 0) (show_name no) (do_not_autoplace no) (effects (font (size 1.27 1.27))))
  (property "Footprint" "" (at 25.4 62.23 0) (hide yes) (show_name no) (do_not_autoplace no) (effects (font (size 1.27 1.27))))
  (property "Datasheet" "" (at 25.4 62.23 0) (hide yes) (show_name no) (do_not_autoplace no) (effects (font (size 1.27 1.27))))
  (property "Description" "Power symbol creates a global label with name \"GND\" , ground" (at 25.4 62.23 0) (hide yes) (show_name no) (do_not_autoplace no) (effects (font (size 1.27 1.27))))
  (pin "1")))
